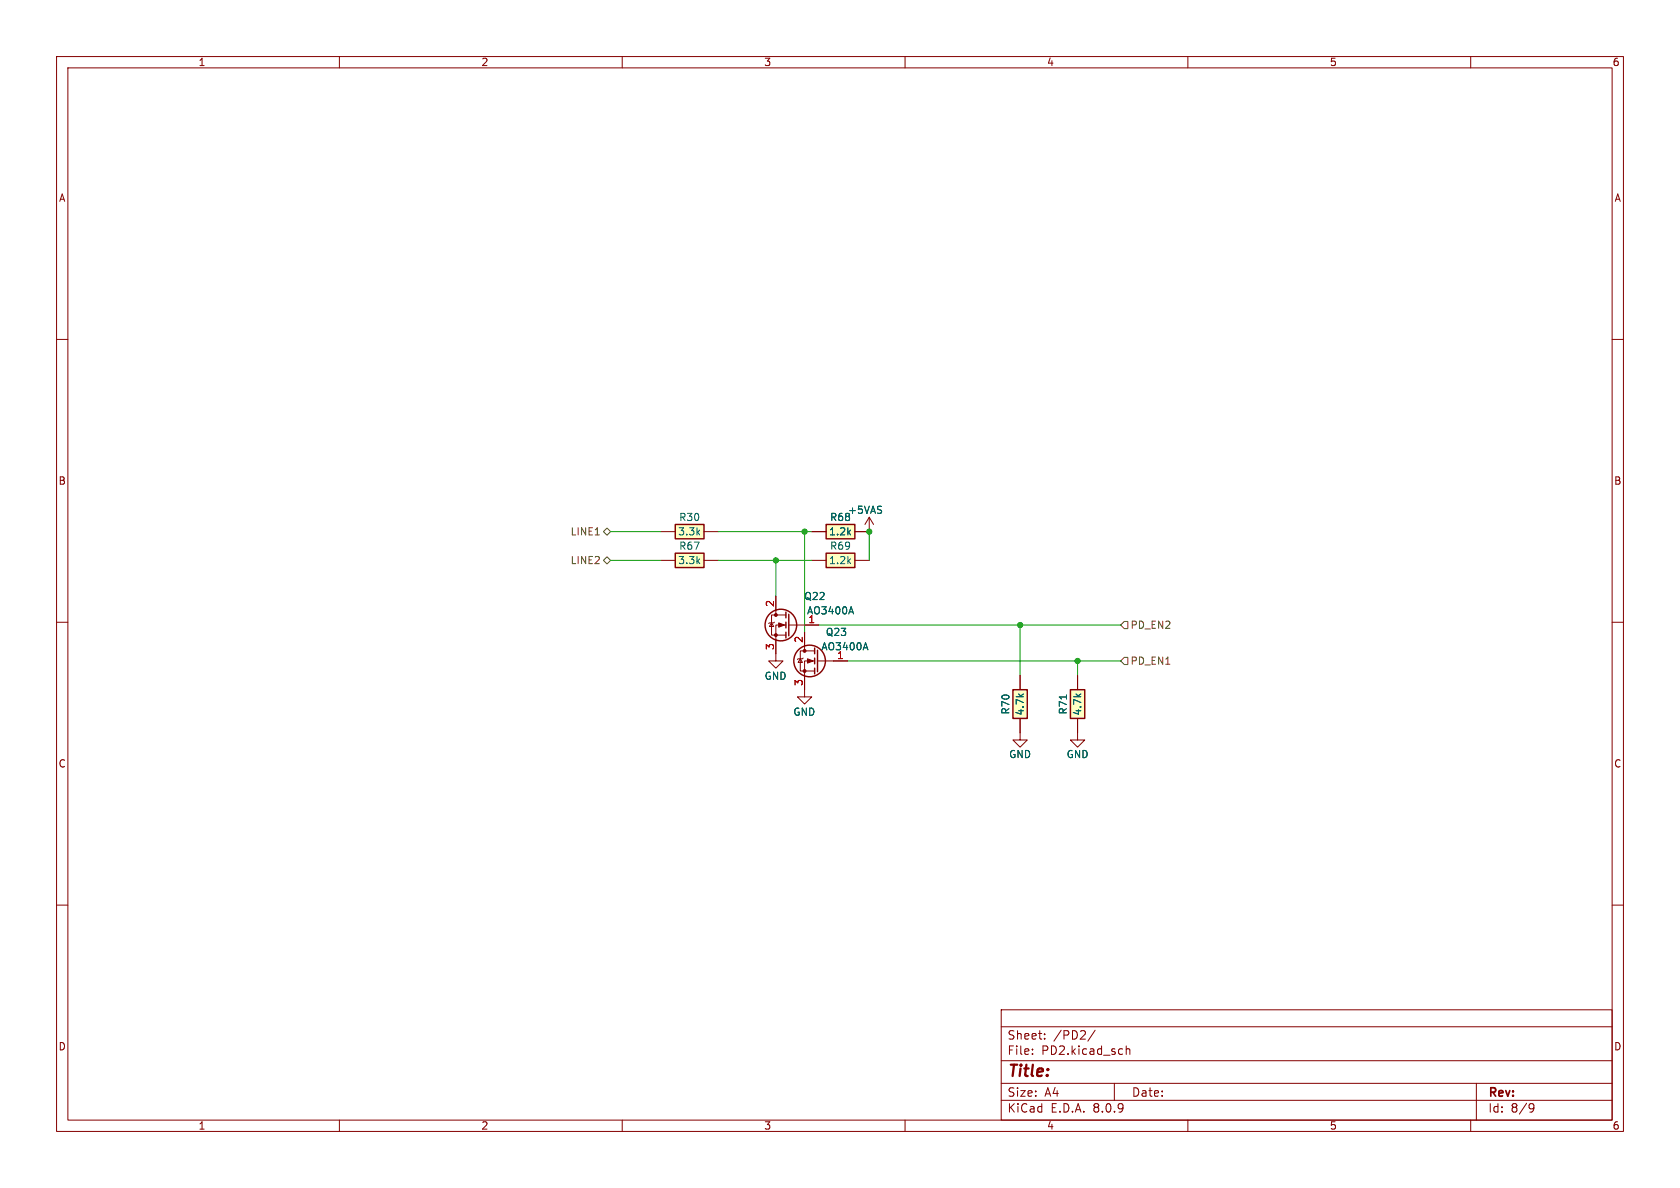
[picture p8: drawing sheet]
<svg xmlns="http://www.w3.org/2000/svg" width="297mm" height="210mm" viewBox="0 0 297 210" stroke-linecap="round" stroke-linejoin="round" font-family="sans-serif">
<g fill="none" stroke="#840000" stroke-width=".18">
<path d="M10 10h277v190h-277zM12 12h273v186h-273zM60 10v2M110 10v2M160 10v2M210 10v2M260 10v2M10 60h2M285 60h2M153.7 91.4l.7 1.3M153.7 91.4v2.6M153.7 91.4l-.8 1.3"/>
<path d="M10 110h2M285 110h2M180.3 129.5v1.3h-1.2l1.2 1.3 1.3-1.3h-1.3M10 160h2M177 178.5h108v19.5h-108zM285 160h2M60 198v2M110 198v2M160 198v2M177 194.5h108M177 191.5h108M177 187.5h108"/>
<path d="M177 181.5h108M182.5 186.3v.1M182.5 185.5v.1M184.7 183.6v.1M184.7 182.8v.1M193.6 182.1l-1.3 2M197 191.5v3M199.1 184.9v1.5M199.1 185.5l.2-.1 .4 .1v.9M210 198v2M260 198v2M261 191.5v6.5"/>
<path d="M270.6 195.1l.5 .1a.99 .99 0 0 1-.4 1.4h-.2M271.2 195.7l-.3 .3h-.3"/>
</g>
<path d="M146 92.7h5.1v2.6h-5.1z" fill="#ffffc2"/>
<path d="M146 92.7h5.1v2.6h-5.1z" fill="none" stroke="#840000" stroke-width=".25"/>
<path d="M143.5 94h2.5M151.1 94h2.6M190.5 129.5v1.3h-1.3l1.3 1.3 1.3-1.3h-1.3" fill="none" stroke="#840000" stroke-width=".18"/>
<path d="M189.2 121.9h2.6v5.1h-2.6z" fill="#ffffc2"/>
<path d="M189.2 121.9h2.6v5.1h-2.6z" fill="none" stroke="#840000" stroke-width=".25"/>
<path d="M190.5 119.4v2.5M190.5 127v2.5" fill="none" stroke="#840000" stroke-width=".18"/>
<path d="M188.5 122.9v.7" fill="none" stroke="#006464" stroke-width=".18"/>
<path d="M179.1 121.9h2.5v5.1h-2.5z" fill="#ffffc2"/>
<path d="M179.1 121.9h2.5v5.1h-2.5z" fill="none" stroke="#840000" stroke-width=".25"/>
<path d="M180.3 119.4v2.5M180.3 127v2.5" fill="none" stroke="#840000" stroke-width=".18"/>
<path d="M146 97.8h5.1v2.5h-5.1z" fill="#ffffc2"/>
<g fill="none" stroke="#840000" stroke-width=".25">
<path d="M146 97.8h5.1v2.5h-5.1zM138.9 108.2v1M138.9 110v1M138.9 111.8v1M139.4 108.6v3.8M144 114.6v1M144 116.3v1M144 118.1v1M144.5 114.9v3.8"/>
<circle cx="138" cy="110.5" r="2.79"/>
<circle cx="143.1" cy="116.8" r="2.79"/>
</g>
<g fill="none" stroke="#840000" stroke-width=".18">
<path d="M143.5 99.1h2.5M151.1 99.1h2.6M136.4 110.1l.4 .6h-.8zM136.9 110l-.1 .1h-.8l-.1 .1M137.2 105.4v3.3M138.9 110.5h-1.7v6.3h-1.3l1.3 1.3 1.2-1.3h-1.2M138.9 108.7h-2.5v3.6h2.5M139.4 110.5h5.4M141.5 116.5l.4 .6h-.8zM142 116.3l-.1 .2h-.8l-.1 .1M142.2 111.8v3.3M144 116.8h-1.8v6.4h-1.2l1.2 1.3 1.3-1.3h-1.3"/>
<path d="M144 115.1h-2.5v3.5h2.5M144.5 116.8h5.4"/>
</g>
<g fill="#840000" stroke="#840000" stroke-width=".18">
<path d="M142.7 116.5l1.1 .3-1.1 .4z"/>
<path d="M137.7 110.1l1 .4-1 .4z"/>
<circle cx="142.2" cy="118.6" r=".25"/>
<circle cx="142.2" cy="115.1" r=".25"/>
<circle cx="137.2" cy="112.3" r=".25"/>
<circle cx="137.2" cy="108.7" r=".25"/>
</g>
<path d="M150.5 107.3l.4 1.2M153 113.6l.4 1.3" fill="none" stroke="#006464" stroke-width=".18"/>
<path d="M119.4 92.7h5.1v2.6h-5.1z" fill="#ffffc2"/>
<path d="M119.4 92.7h5.1v2.6h-5.1z" fill="none" stroke="#840000" stroke-width=".25"/>
<path d="M116.8 94h2.6M124.5 94h2.5" fill="none" stroke="#840000" stroke-width=".18"/>
<path d="M119.4 97.8h5.1v2.5h-5.1z" fill="#ffffc2"/>
<path d="M119.4 97.8h5.1v2.5h-5.1z" fill="none" stroke="#840000" stroke-width=".25"/>
<g fill="none" stroke="#840000" stroke-width=".18">
<path d="M116.8 99.1h2.6M124.5 99.1h2.5M143.5 94h2.5M151.1 94h2.6M137.2 105.4v2.6M137.2 113v2.6M142.2 110.5h2.6M142.2 111.8v2.5M142.2 119.4v2.5M147.3 116.8h2.6M180.3 119.4v2.5M190.5 119.4v2.5"/>
<path d="M180.3 127v2.5M190.5 127v2.5"/>
</g>
<path d="M106.7 94l.6-.7 .6 .7-.6 .6zM107.3 98.4l.6 .7-.6 .6-.6-.6zM198.1 116.8l.7-.6h.6v1.3h-.6zM198.8 109.9h.6v1.2h-.6l-.7-.6z" fill="none" stroke="#725600" stroke-width=".18"/>
<path d="M107.9 94h8.9M107.9 99.1h8.9M127 94h16.5M127 99.1h16.5M137.2 99.1v6.3M142.2 94v17.8M153.7 94v5.1M144.8 110.5h53.3M149.9 116.8h48.2M180.3 110.5v8.9M190.5 116.8v2.6" fill="none" stroke="#009600" stroke-width=".18"/>
<path d="M150.5 107.3l.4 1.2M153 113.6l.4 1.3M188.5 122.9v.7" fill="none" stroke="#006464" stroke-width=".18"/>
<g fill="#009600" stroke="#009600" stroke-width=".18">
<circle cx="142.2" cy="94" r=".46"/>
<circle cx="153.7" cy="94" r=".46"/>
<circle cx="180.3" cy="110.5" r=".46"/>
<circle cx="137.2" cy="99.1" r=".46"/>
<circle cx="190.5" cy="116.8" r=".46"/>
</g>
<text font-size="2.8" fill="#840000" x="178" y="190.9">Title:</text>
<g font-size="2.1" fill="#840000">
<text x="178" y="184">Sheet:</text>
<text x="186.2" y="184">/PD2/</text>
<text x="178" y="186.7">File:</text>
<text x="184.1" y="186.7">PD2.kicad_sch</text>
<text x="178" y="196.9">KiCad</text>
<text x="178" y="194.1">Size:</text>
<text x="184.7" y="194.1">A4</text>
<text x="185.7" y="196.9">E.D.A.</text>
<text x="193.3" y="196.9">8.0.9</text>
<text x="200" y="194.1">Date:</text>
<text x="263" y="194.3">Rev:</text>
<text x="263" y="196.9">Id:</text>
<text x="267.1" y="196.9">8/9</text>
</g>
<g font-size="1.8" fill="#840000">
<text x="35" y="11.9">1</text>
<text x="85" y="11.9">2</text>
<text x="135" y="11.9">3</text>
<text x="185" y="11.9">4</text>
<text x="235" y="11.9">5</text>
<text x="285" y="11.9">6</text>
<text x="10.3" y="35.9">A</text>
<text x="285.3" y="35.9">A</text>
<text x="10.3" y="85.9">B</text>
<text x="285.3" y="85.9">B</text>
<text x="10.3" y="135.9">C</text>
<text x="285.3" y="135.9">C</text>
<text x="10.3" y="185.9">D</text>
<text x="285.3" y="185.9">D</text>
<text x="35" y="199.9">1</text>
<text x="85" y="199.9">2</text>
<text x="135" y="199.9">3</text>
<text x="185" y="199.9">4</text>
<text x="235" y="199.9">5</text>
<text x="285" y="199.9">6</text>
</g>
<g font-size="1.8" fill="#725600">
<text x="100.8" y="94.8">LINE1</text>
<text x="100.8" y="99.9">LINE2</text>
<text x="199.8" y="111.4">PD_EN2</text>
<text x="199.8" y="117.7">PD_EN1</text>
</g>
<g font-size="1.8" fill="#006464">
<text x="119.8" y="94.8">3.3k</text>
<text x="120" y="92.3">R30</text>
<text x="146.5" y="94.8">1.2k</text>
<text x="146.6" y="92.3">R68</text>
<text x="149.8" y="91">+5VAS</text>
<text x="119.8" y="99.9">3.3k</text>
<text x="120" y="97.4">R67</text>
<text x="146.5" y="99.9">1.2k</text>
<text x="146.6" y="97.4">R69</text>
<text x="142.1" y="106.3">Q22</text>
<text x="142.6" y="108.8">AO3400A</text>
<text x="145.9" y="112.6">Q23</text>
<text x="145.1" y="115.2">AO3400A</text>
<text x="135.1" y="120.4">GND</text>
<text x="140.2" y="126.7">GND</text>
<text x="178.7" y="126.4" transform="rotate(-90 178.7 126.4)">R70</text>
<text x="181.2" y="126.6" transform="rotate(-90 181.2 126.6)">4.7k</text>
<text x="188.8" y="126.4" transform="rotate(-90 188.8 126.4)">R71</text>
<text x="191.4" y="126.6" transform="rotate(-90 191.4 126.6)">4.7k</text>
<text x="178.3" y="134.2">GND</text>
<text x="188.5" y="134.2">GND</text>
</g>
<g font-size="1.8" fill="#a90000">
<text x="136.9" y="107.4" transform="rotate(-90 136.9 107.4)">2</text>
<text x="142" y="113.7" transform="rotate(-90 142 113.7)">2</text>
<text x="142.8" y="110.2">1</text>
<text x="136.9" y="115" transform="rotate(-90 136.9 115)">3</text>
<text x="147.9" y="116.6">1</text>
<text x="142" y="121.4" transform="rotate(-90 142 121.4)">3</text>
</g>
</svg>
